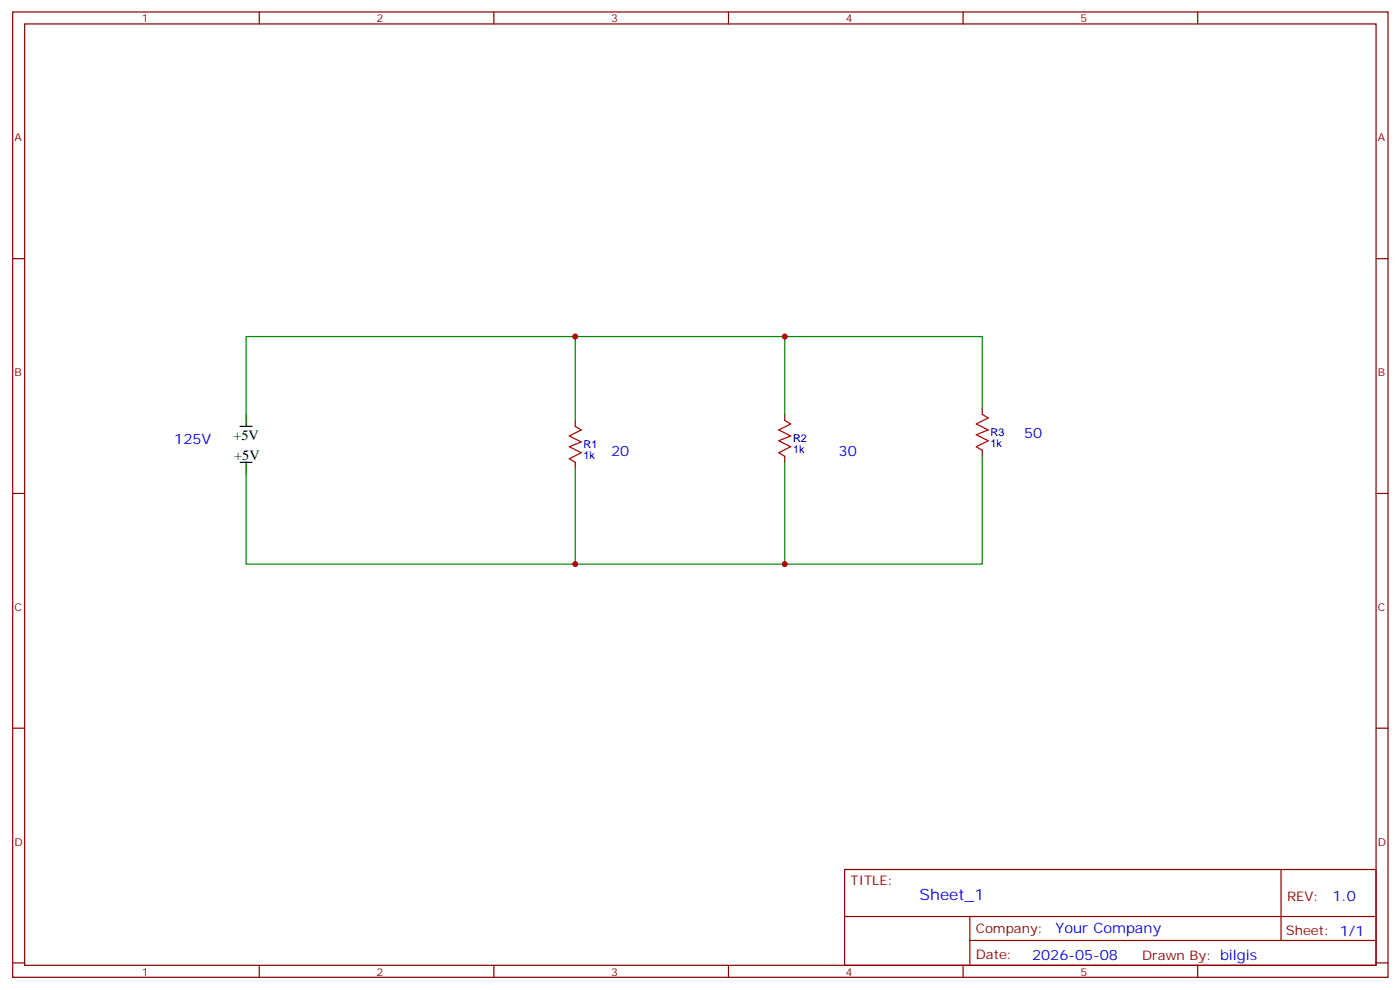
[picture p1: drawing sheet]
<svg xmlns="http://www.w3.org/2000/svg" width="413mm" height="292mm" viewBox="0 0 413 292" stroke-linecap="round" stroke-linejoin="round" font-family="sans-serif">
<g fill="none" stroke="#870000" stroke-width=".35">
<path d="M3.7 3.5h405.4v284.4h-405.4zM7.3 7.1h398.3v277.2h-398.3zM76.4 3.5v3.6M145.6 3.5v3.6M214.7 3.5v3.6M283.8 3.5v3.6M353 3.5v3.6M3.7 76.2h3.6M405.6 76.2h3.5M169.5 123.8v1.8M169.5 136.2v1.7M231.3 122.1v1.7"/>
<path d="M231.3 134.4v1.8M289.5 120.3v1.8M289.5 132.6v1.8M3.7 145.3h3.6M405.6 145.3h3.5M3.7 214.5h3.6M405.6 214.5h3.5M248.9 256.1h156.7v28.2h-156.7zM377.5 256.1l.1 20.9M249 270h156.4M285.8 277h119.6M285.8 270v14.1"/>
<path d="M3.7 283.6h3.6M76.4 284.3v3.6M145.6 284.3v3.6M214.7 284.3v3.6M283.8 284.3v3.6M353 284.3v3.6M405.6 283.6h3.5"/>
</g>
<path d="M70.8 136.2h3.5M70.8 125.6h3.5M72.5 122.1v3.5M72.5 136.2v3.5" fill="none" stroke="#000" stroke-width=".35"/>
<path d="M169.5 125.6l1.8 1-3.5 1.8 3.5 1.8-3.5 1.4 3.5 1.7-3.5 1.8 1.7 1.1M231.3 123.8l1.7 1.1-3.5 1.7 3.5 1.8-3.5 1.4 3.5 1.8-3.5 1.7 1.8 1.1M289.5 122.1l1.8 1-3.6 1.8 3.6 1.7-3.6 1.5 3.6 1.7-3.6 1.8 1.8 1" fill="none" stroke="#a10000" stroke-width=".35"/>
<path d="M169.5 99.1h61.8v23M231.3 99.1h58.2v21.2M72.5 122.1v-23h97v24.7M169.5 137.9v28.3h-97v-26.5M231.3 136.2v30h-61.8M289.5 134.4v31.8h-58.2" fill="none" stroke="#008700" stroke-width=".35"/>
<g fill="#c00">
<circle cx="169.5" cy="166.2" r=".88"/>
<circle cx="169.5" cy="99.1" r=".88"/>
<circle cx="231.3" cy="166.2" r=".88"/>
<circle cx="231.3" cy="99.1" r=".88"/>
</g>
<text font-size="4.6" fill="#00f" x="271" y="265.1">Sheet_1</text>
<g font-size="4.2" fill="#00f">
<text x="51.4" y="130.9">125V</text>
<text x="301.8" y="129.1">50</text>
<text x="180.1" y="134.4">20</text>
<text x="247.2" y="134.4">30</text>
<text x="392.7" y="265.4">1.0</text>
<text x="311.1" y="274.9">Your Company</text>
<text x="304.2" y="282.7">2026-05-08</text>
</g>
<g font-size="4.2">
<text x="68.8" y="129.5">+5V</text>
<text x="69" y="135.5">+5V</text>
</g>
<g font-size="3.9" fill="#800">
<text x="250.7" y="260.7">TITLE:</text>
<text x="379.3" y="265.4">REV:</text>
<text x="287.6" y="274.9">Company:</text>
<text x="379" y="275.5">Sheet: 1/1</text>
<text x="287.6" y="282.6">Date:</text>
<text x="336.6" y="282.7">Drawn By: bilgis</text>
</g>
<g font-size="3.2" fill="#800">
<text x="41.8" y="6.5">1</text>
<text x="111" y="6.5">2</text>
<text x="180.1" y="6.5">3</text>
<text x="249.3" y="6.5">4</text>
<text x="318.4" y="6.5">5</text>
<text x="4.3" y="41.6">A</text>
<text x="406.1" y="41.6">A</text>
<text x="4.3" y="110.8">B</text>
<text x="406.1" y="110.8">B</text>
<text x="4.3" y="179.9">C</text>
<text x="406.1" y="179.9">C</text>
<text x="4.3" y="249.1">D</text>
<text x="406.1" y="249.1">D</text>
<text x="41.8" y="287.3">1</text>
<text x="111" y="287.3">2</text>
<text x="180.1" y="287.3">3</text>
<text x="249.3" y="287.3">4</text>
<text x="318.4" y="287.3">5</text>
</g>
<g font-size="3.2" fill="#000080">
<text x="172" y="132">R1</text>
<text x="233.8" y="130.2">R2</text>
<text x="292" y="131.7">1k</text>
<text x="292" y="128.5">R3</text>
<text x="172" y="135.2">1k</text>
<text x="233.8" y="133.4">1k</text>
</g>
</svg>
